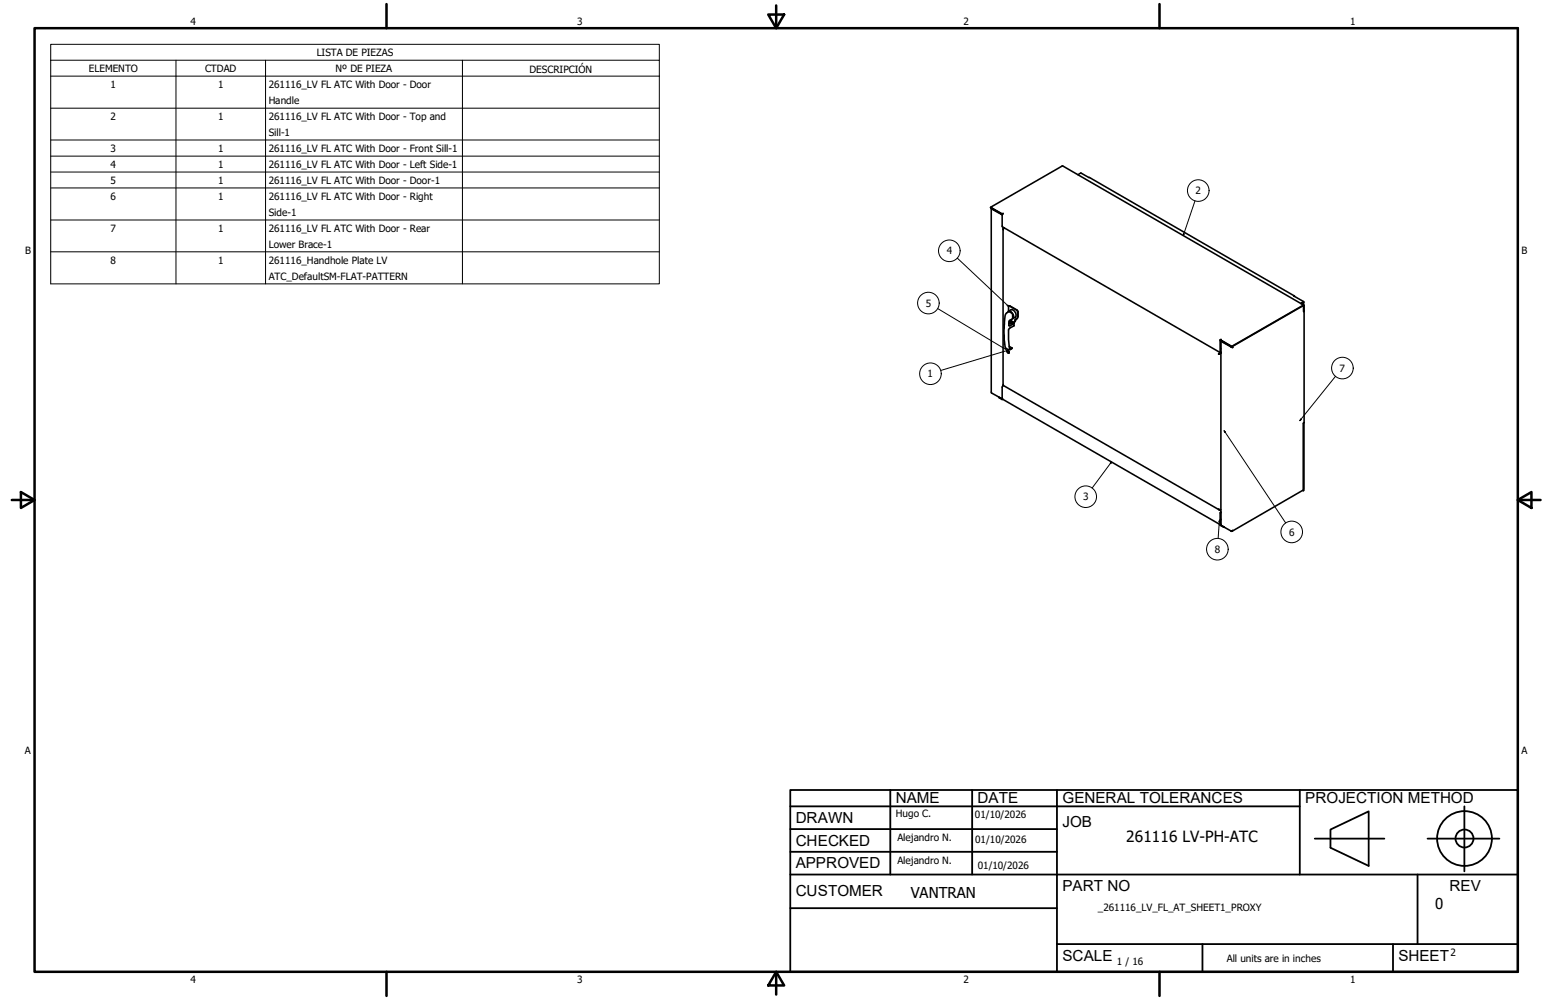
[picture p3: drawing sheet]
<svg xmlns="http://www.w3.org/2000/svg" width="432mm" height="279mm" viewBox="0 0 432 279" stroke-linecap="round" stroke-linejoin="round" font-family="sans-serif">
<!-- layer: Visible (ANSI) -->
<g fill="none" stroke="#000" stroke-width=".44">
<path d="M276.7 57.9l3.3 2M276.9 58.2v51.5l3 1.7M276.9 58.2v.2M276.9 58.4l2.8 1.5 .2-.1M277.1 58.2h.1M277.1 58.2l-.2 .2M277.1 58.2l2.7 1.6M280 59.9l.2-.3-.3 .2-3.2-1.9 20.1-11.5 67.4 38.9M280 59.9v3.5l60.9 35.2M301.1 48.8l.8-.5 2.4 1.3 57.2 33.1M280.2 64v43.7l60.3 34.7M280.2 63.8h.1"/>
<path d="M280.4 63.7l-.2 .5v-.4M280.5 63.6l-.3 .2M281.2 98a.38 .38 0 0 1 .5 .2 .38 .38 0 0 1-.1 .5zM281.4 97.9v.3l.3 .4 .1-.4M281.4 87.2l.2-.2a1.37 1.37 0 0 1 1.4 1.9l-.2 .1M281.7 85.5h.4l2.2 1.4 .1 1.5-.2 .4-.4 .4M281.9 89.7l.2-.1a.34 .34 0 0 1 .5 0 .34 .34 0 0 1-.1 .5 .34 .34 0 0 1-.5-.1v-.3l.6 .2M281.9 90.4h.7M281.9 96.8l.7 .4M282.1 89.7l.4 .3M282.8 89l.7-.4a1.4 1.4 0 0 0-1.1-2l-.7 .3v-1.4l2.3 1.2 .2 .3v1.5l-.1 .4-.6 .3-.1 .6-1.1 .5-.5-.1M282.8 89l-.9 .7-.2 1.2 .4 .2 1.1-.7"/>
<path d="M282.8 89v-1.2l-.2-.4-.9-.3-.7 .5a19.8 19.8 0 0 0-.5 7.3l.4 2.4 .7 .4h.5l.5-.5M282.9 90.2l.3 .2M283.2 90.4v.6l-1.4 .9a13.7 13.7 0 0 0 .3 5.6l.5-.3M283.7 89.2l-.2 .7-.7 .4-1 .1M340.5 98.9h-.1M340.7 98.7l-.2 .2M340.7 98.6l-.3 .3M340.7 98.6v.1M340.9 95.1l-.1 3.3 .2 .2M340.9 98.7l-.5 .2M340.9 98.5l-.2 .1M340.9 95.1l.1 3.3"/>
<path d="M340.9 98.6h.1M341 98.6l-.3 .1h.2M341 97.4l-.1 .1M341 98.6l-.3 .1M341 98.7h-.1M341.1 94.8l-.3 .1 3.2 1.9 .2 .2M341.2 95.2l2.7 1.6M343.8 96.9l.5 .2M343.8 96.9l-2.8-1.7v51.5l2.8 1.6M343.9 96.8l.3 .2M343.9 96.8l-.1 .1M344 96.8l20.2-11.5-.1 32.9"/>
<path d="M344.2 96.8l.1 .3M344.2 97l.1 .1M361.6 82.8l-.3-.1 2.8 1.6-.7 .5 .7-.3v.7M364.1 85.6l.1 1.5-.2-1.7-20 11.5-3.2-2M364.1 84.3l-.8 .5M279.9 111.5l-.9-.6 61.9 35.7M280.1 111.5l-.2 .1M280.3 107.7l-.4 .4 .1 3.3M364.1 118.2l-.1 18.9M364.1 118.2l-.1 18.9-.1-.1M364.1 118.2v18.5M363.9 137l-19.7 11.4"/>
<path d="M340.7 142.4v.1M340.8 146.6l1 .7M340.9 146.6l-.1 .1 1.1 .6M340.9 142.4l-.5-.2 .3 .3M340.9 145.2h.1M340.9 145.1h.1M341 143l-.2 .3 .1 3.3M341 143.1v3.4M341 146.6h-.1M341 142.4l-.3 .1M343.8 148.3l.5-.1-.4 .2M343.8 148.3l.1 .1"/>
<path d="M343.9 148.3v.1"/>
</g>
<g fill="#000">
<circle cx="279.8" cy="59.8" r=".22"/>
<circle cx="341.2" cy="95.2" r=".22"/>
<circle cx="341.9" cy="95.7" r=".22"/>
</g>
<g fill="none" stroke="#000" stroke-width=".28">
<path d="M14.2 16.8v-4.4h169.9v4.4M14.2 16.8h169.9v4.5M14.2 16.8v62.5h169.9v-58M49.1 16.8v62.5M74.2 16.8v62.5M129.2 16.8v62.5M14.2 21.3h169.9M14.2 30.2h169.9M14.2 39.1h169.9M14.2 43.6h169.9M14.2 48.1h169.9M14.2 52.5h169.9"/>
<path d="M333.8 56.1l-3.3 9.7M14.2 61.5h169.9M14.2 70.4h169.9M267.4 72.1l14.4 13.6M330.5 65.3l.3 .1-.3 .4zM261.9 86.2l19.5 11.8M281.4 98l.2 .1M281.5 85.2l.3 .5-.5-.3zM281.7 97.8l-18.9 5.7M281.7 97.9l-.3 .1M281.7 97.7l-.3 .1v.2M281.9 98.2h.1"/>
<path d="M363.3 117.1l.2 .1-.5 .3zM373 105.2l-10 12.3M310.1 129.4l.4-.3-.2 .4zM310.5 129.1l-5.4 7.2M341.9 120.3l.4 .4-.2 .1zM341.9 120.3l17.2 25.8M340.6 145.3l.1 .5h-.3zM340.6 145.3l-.4 5.1"/>
<circle cx="334.7" cy="53.2" r="3"/>
<circle cx="265.1" cy="70.1" r="3"/>
<circle cx="259.3" cy="84.7" r="3"/>
<circle cx="259.9" cy="104.4" r="3"/>
<circle cx="374.9" cy="102.8" r="3"/>
<circle cx="303.2" cy="138.8" r="3"/>
<circle cx="340" cy="153.4" r="3"/>
<circle cx="360.8" cy="148.6" r="3"/>
</g>
<!-- layer: Borde (ANSI) -->
<g fill="none" stroke="#000" stroke-width=".7">
<path d="M9.7 7.9h414.2v263.6h-414.2zM107.9 1.1v6.8M214.6 4.1h4.4l-2.2 3.8zM216.8 1.5v6.4M323.8 1.1v6.8M3.3 139.7h6.4M5.8 137.5l3.9 2.2-3.9 2.2zM423.9 139.7l3.8-2.2v4.4zM423.9 139.7h6.4M107.9 271.5v6.8M216.8 271.5l2.2 3.8h-4.4zM216.8 271.5v6.4"/>
<path d="M323.8 271.5v6.8"/>
</g>
<!-- layer: Title (ANSI)-1 -->
<g fill="none" stroke="#000" stroke-width=".51">
<path d="M220.7 220.7h203.2v50.8h-203.2zM220.7 225.3h142.3M220.7 231.6h74.5M220.7 238h74.5M248.7 220.7v23.6M271.5 220.7v23.6M295.2 220.7v50.8M363 220.7v23.6M367.2 234.3h19.5M371.6 231.8l10.7-5.1v15.2l-10.7-5zM398.7 234.3h20.1M409 225.3v18.2"/>
<path d="M220.7 244.3h203.2M220.7 253.7h74.5M395.9 244.3v19.5M295.2 263.8h128.7M335.9 263.8v7.7M389.1 263.8v7.7"/>
<circle cx="409" cy="234.3" r="7.7"/>
<circle cx="409" cy="234.3" r="2.51"/>
</g>
<path d="M330.5 65.3l.3 .1-.3 .4zM281.5 85.2l.3 .5-.5-.3zM281.6 97.9l.3 .3-.5-.2zM281.4 97.8l.5-.1-.5 .3zM363.3 117.1l.2 .1-.5 .3zM310.1 129.4l.4-.3-.2 .4zM341.9 120.3l.4 .4-.2 .1zM340.6 145.3l.1 .5h-.3z" fill="#000"/>
<g font-size="4.3">
<text x="250.2" y="224.2">NAME</text>
<text x="273" y="224.2">DATE</text>
<text x="296.7" y="224.3">GENERAL TOLERANCES</text>
<text x="364.6" y="224.3">PROJECTION METHOD</text>
<text x="222.2" y="229.9">DRAWN</text>
<text x="296.7" y="230.9">JOB</text>
<text x="222.2" y="236.3">CHECKED</text>
<text x="314.6" y="235.1">261116 LV-PH-ATC</text>
<text x="222.2" y="242.6">APPROVED</text>
<text x="222.2" y="250.3">CUSTOMER</text>
<text x="296.7" y="249">PART NO</text>
<text x="404.8" y="248.9">REV</text>
<text x="296.7" y="268.4">SCALE</text>
<text x="390.6" y="268.4">SHEET</text>
</g>
<g font-size="4.2">
<text x="254.4" y="250.8">VANTRAN</text>
<text x="400.9" y="254">0</text>
</g>
<g font-size="2.8">
<text x="53.2" y="6.9">4</text>
<text x="161.2" y="6.9">3</text>
<text x="269.1" y="6.9">2</text>
<text x="377.1" y="6.9">1</text>
<text x="88.5" y="15.6">LISTA DE PIEZAS</text>
<text x="24.8" y="20.1">ELEMENTO</text>
<text x="57.3" y="20.1">CTDAD</text>
<text x="93.7" y="20.1">Nº DE PIEZA</text>
<text x="147.9" y="20.4">DESCRIPCIÓN</text>
<text x="30.9" y="24.6">1</text>
<text x="60.9" y="24.6">1</text>
<text x="75.1" y="24.6">261116_LV FL ATC With Door - Door</text>
<text x="75.1" y="29.1">Handle</text>
<text x="30.9" y="33.5">2</text>
<text x="60.9" y="33.5">1</text>
<text x="75.1" y="33.5">261116_LV FL ATC With Door - Top and</text>
<text x="75.1" y="38">Sill-1</text>
<text x="30.9" y="42.4">3</text>
<text x="30.9" y="46.9">4</text>
<text x="60.9" y="42.4">1</text>
<text x="60.9" y="46.9">1</text>
<text x="75.1" y="42.4">261116_LV FL ATC With Door - Front Sill-1</text>
<text x="75.1" y="46.9">261116_LV FL ATC With Door - Left Side-1</text>
<text x="30.9" y="51.3">5</text>
<text x="60.9" y="51.3">1</text>
<text x="75.1" y="51.4">261116_LV FL ATC With Door - Door-1</text>
<text x="30.9" y="55.8">6</text>
<text x="60.9" y="55.8">1</text>
<text x="75.1" y="55.8">261116_LV FL ATC With Door - Right</text>
<text x="333.9" y="54.3">2</text>
<text x="30.9" y="64.7">7</text>
<text x="60.9" y="64.7">1</text>
<text x="75.1" y="60.3">Side-1</text>
<text x="75.1" y="64.8">261116_LV FL ATC With Door - Rear</text>
<text x="7" y="70.9">B</text>
<text x="75.1" y="69.2">Lower Brace-1</text>
<text x="264.4" y="71.1">4</text>
<text x="424.9" y="70.9">B</text>
<text x="30.9" y="73.7">8</text>
<text x="60.9" y="73.7">1</text>
<text x="75.1" y="73.7">261116_Handhole Plate LV</text>
<text x="75.1" y="78.1">ATC_DefaultSM-FLAT-PATTERN</text>
<text x="258.6" y="85.7">5</text>
<text x="259.1" y="105.4">1</text>
<text x="374.1" y="103.8">7</text>
<text x="302.5" y="139.8">3</text>
<text x="360" y="149.7">6</text>
<text x="339.3" y="154.4">8</text>
<text x="6.9" y="210.6">A</text>
<text x="424.9" y="210.6">A</text>
<text x="250.2" y="228.3">Hugo C.</text>
<text x="272.3" y="228.4">01/10/2026</text>
<text x="250.6" y="234.9">Alejandro N.</text>
<text x="272.4" y="235.6">01/10/2026</text>
<text x="250.6" y="241.5">Alejandro N.</text>
<text x="273.1" y="242.8">01/10/2026</text>
<text x="306.6" y="254.4">_261116_LV_FL_AT_SHEET1_PROXY</text>
<text x="312" y="269.7">1 / 16</text>
<text x="342.6" y="268.7">All units are in inches</text>
<text x="405.1" y="267.1">2</text>
<text x="53.2" y="274.6">4</text>
<text x="161.2" y="274.6">3</text>
<text x="269.1" y="274.6">2</text>
<text x="377.1" y="274.6">1</text>
</g>
</svg>
